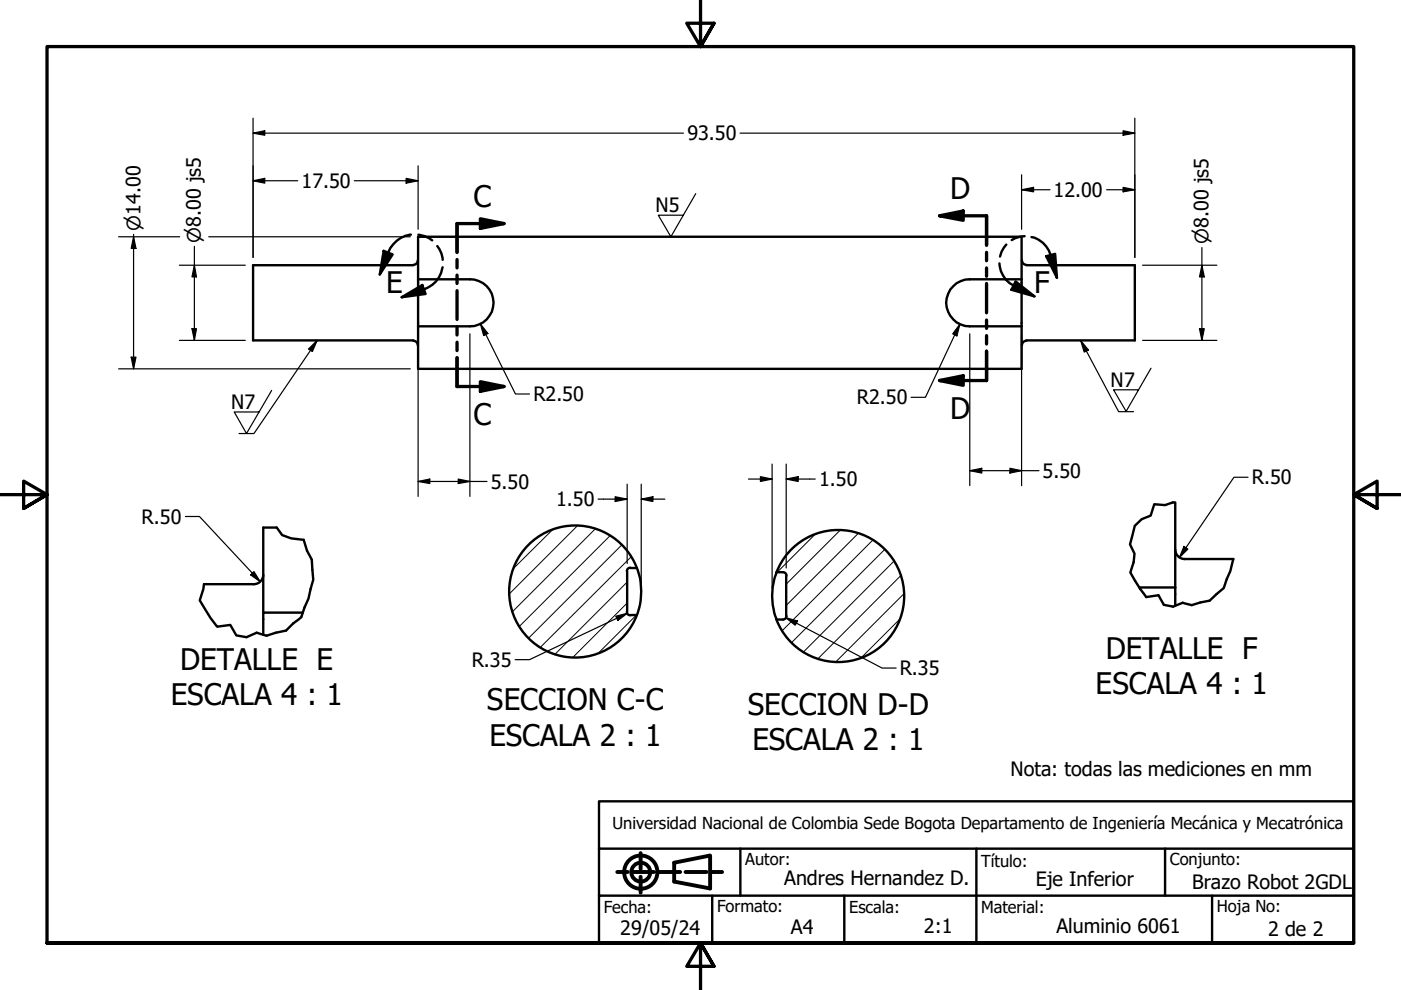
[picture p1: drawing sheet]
<svg xmlns="http://www.w3.org/2000/svg" width="297mm" height="210mm" viewBox="0 0 297 210" stroke-linecap="round" stroke-linejoin="round" font-family="sans-serif">
<!-- layer: Hatch (ANSI) -->
<g fill="none" stroke="#000" stroke-width=".21">
<path d="M117.2 112.3l-8.4 8.3M122.4 111.5l-14.4 14.4M126.2 112.1l-17.6 17.6M129.3 113.6l-19.2 19.2M131.8 115.5l-19.7 19.8M133.9 118l-19.3 19.3M172.8 113.3l-8 8M178.2 112.4l-11.5 11.5M182 113.1l-15.3 15.3M185.1 114.5l-19.2 19.2M187.6 116.5l-19.8 19.7M189.5 119l-19.1 19.2"/>
<path d="M133 127.9l-11.5 11.5M133 123.4l-15.3 15.3M134.9 130.4l-8.1 8.1M190.9 131.2l-8.3 8.3M191 122l-17.6 17.7M191.6 125.9l-14.4 14.4"/>
</g>
<!-- layer: Visible (ANSI) -->
<g fill="none" stroke="#000" stroke-width=".51">
<path d="M87.6 56.2h-33.9v16h33.9M88.6 55.2a.98 .98 0 0 1-1 1M88.6 59.2h11a5 5 0 0 1 5 5 5 5 0 0 1-5 5h-11M88.6 50.2h128v28h-128zM216.6 59.2h-11a5 5 0 0 0-5 5 5 5 0 0 0 5 5h11M216.7 55.2a.98 .98 0 0 0 .9 1M217.6 56.2h23v16h-23M87.6 72.2a.98 .98 0 0 1 1 1M217.6 72.2a.98 .98 0 0 0-.9 1M58.7 111.9h-2.9v18M248.7 106.5h.5v18.1M249.2 116.5a2 2 0 0 0 2 2"/>
<path d="M251.1 118.5h10.4M43.2 123.9h10.6M55.8 121.9a2 2 0 0 1-2 2M64.2 129.9h-8.4v4.7M132.9 129.7a.73 .73 0 0 0 .7 .8M133 121.1v8.6M133.6 120.4a.73 .73 0 0 0-.7 .7M133.7 120.4h1.3a13.5 13.5 0 0 1 0 10h-1.3M135 120.4a14 14 0 0 0-21.5-6.2 14 14 0 0 0 0 22.4 14 14 0 0 0 21.5-6.2M164.6 121.4a14 14 0 0 1 21.5-6.2 14 14 0 0 1 0 22.4 14 14 0 0 1-21.5-6.2M166.7 122.1v8.6M166.8 130.6a.73 .73 0 0 1-.8 .8h-1.3"/>
<path d="M166.8 122.1a.73 .73 0 0 0-.8-.8h-1.3a13.7 13.7 0 0 0 0 10.1M241.6 124.6h7.6M249.2 124.6v3.8"/>
</g>
<!-- layer: Break Line (ANSI) -->
<path d="M58.7 111.9l1.1 1.5 1.9 .7 2.7 .4 .7 2.2 1 2 .3 4.2-1 4-1.5 3.9-1.7 1.4-1.6 1.5-2.1 .4-2 .7-2.1-.7-2.1 1-2.2-.4-1.3-2.2-2.8 .4-1.4-1.9-2.2-3.7 .7-2.4 .1-1M248.7 106.5l-1.7 .6-2.3-.2-.7 2.4-1.9 .8-1.5 1.4-1 3.9 .9 2-.2 1.8-.7 2.2 2.1 3.5 1.3 1.7 2.6-.4 1.2 2 1.9 .4 2.1-.8 1.9 .5 1.8-.6 2-.3 3-2.7 1.4-3.6 .6-2.6" fill="none" stroke="#000" stroke-width=".51"/>
<!-- layer: Section Line (ANSI) -->
<g fill="none" stroke="#000" stroke-width=".7">
<path d="M96.9 55v1.8M96.9 58.3v1.8M101.9 46.4l5 1-5 1zM106.9 47.4h-10v6.1M199.2 45.8l5-1.1v2zM199.2 45.8h10v6.2M209.2 53.5v1.8M209.2 56.8v1.8M96.9 61.6v6.1M96.9 69.3v1.7M96.9 72.6v1.7M96.9 75.9v6.1h10"/>
<path d="M209.2 60.1v6.2M209.2 67.9v1.7M209.2 71.2v1.7M209.2 74.5v6.2h-10M101.9 80.9l5 1.1-5 1zM199.2 80.7l5-1v2z"/>
</g>
<path d="M101.9 46.4l5 1-5 1zM199.2 45.8l5-1.1v2zM199.2 80.7l5-1v2zM101.9 80.9l5 1.1-5 1z" fill="#000"/>
<!-- layer: Detail Boundary (ANSI) -->
<path d="M81.3 53.2l1.9 .7-2.7 4.3zM87.1 49.8a5.9 5.9 0 0 0-4.8 3.8l-1.8 4.6M88.7 49.8a5.8 5.8 0 0 1 2.9 1.2M92.7 52.2a5 5 0 0 1 1.2 2.9M93.9 56.7a6 6 0 0 1-4 4.7l-4.7 1.6M211.9 55.9a5.7 5.7 0 0 0 3 4.7l4.4 2.2M213.4 51.9l-1.1 1.5-.3 1M215.3 59.7l4 3.1-4.9-1.4zM217.2 50.1l-1 .1-1.7 .7M218.7 50.3a5.4 5.4 0 0 1 4.1 3.8l1.3 4.8M221.8 54.3l1.9-.5 .4 5.1zM85.2 63l4.3-2.6 .7 1.9z" fill="none" stroke="#000" stroke-width=".51"/>
<path d="M81.3 53.2l1.9 .7-2.7 4.3zM221.8 54.3l1.9-.5 .4 5.1zM85.2 63l4.3-2.6 .7 1.9zM215.3 59.7l4 3.1-4.9-1.4z" fill="#000"/>
<!-- layer: Border (ANSI) -->
<path d="M148.5 -.1v10l-2.9-5h5.8l-2.9 5 2.9-5M0 104.9h10l-5-2.9v5.8l5-2.9-5 2.9M297 104.9h-10l5-2.9v5.8l-5-2.9 5 2.9M10 199.9v-190h277v190h-277h277M151.4 204.9l-2.9-5 2.9 5h-5.8l2.9-5v10" fill="none" stroke="#000" stroke-width=".7"/>
<!-- layer: Title (ANSI) -->
<g fill="none" stroke="#000" stroke-width=".83">
<path d="M130.9 184.9h2.2M134.2 184.9h4.4M135.8 180.9v3.3M135.8 185.9v3.4M139.8 184.9h4.4M142.9 182.9l7.7-1.5v7l-7.7-1.5zM145.4 184.9h4.4M150.9 184.9h2.2"/>
<circle cx="135.9" cy="184.9" r="3.5"/>
<circle cx="135.9" cy="184.9" r="2"/>
</g>
<path d="M127 179.9v20h160v-10h-160M157 179.9v10M207 179.9v20M247 179.9v10M287 179.9v-10h-160v10h160v10M151 189.9v10M179 189.9v10M257 189.9v10" fill="none" stroke="#000" stroke-width=".51"/>
<!-- layer: Dimension (ANSI) -->
<g fill="none" stroke="#000" stroke-width=".25">
<path d="M53.7 38.3l2.4-.5v1zM53.7 28.2l2.4-.5v1zM53.7 38.3h9.4M53.7 25.1v29.5M53.7 28.2h91.2M75.1 38.3h13.5M86.1 37.8l2.5 .5-2.5 .5zM88.6 35.2v13.4M156.9 28.2h83.7M216.6 37.1v11.5M238.1 39.7l2.5 .5-2.5 .5zM238.1 27.7l2.5 .5-2.5 .5z"/>
<path d="M240.6 25.1v29.5M25.1 50.2h13M28.3 50.2l.5 2.5h-1zM28.3 49.7v28.5M38 56.2h14M41.2 56.2l.5 2.5h-1zM41.2 52.2v20M44.3 50.2h42.7M216.6 40.2l2.5-.5v1zM216.6 40.2h6M234.6 40.2h6M242.3 56.2h15.7"/>
<path d="M254.8 56.2l.5 2.5h-1zM254.8 52.5v19.7M25.1 78.2h61.9M27.8 75.7h1l-.5 2.5zM38 72.2h14M40.7 69.7h1l-.5 2.5zM88.6 70.8v34.5M99.6 70.8v34.5M101.9 68.7l1.5 2-.8 .5zM101.9 68.7l7.4 14.8h3M203.5 68.7l-.6 2.5-.9-.4zM203.5 68.7l-7.3 15.5h-3"/>
<path d="M205.6 70.8v32.2M216.6 70.8v32.2M242.3 72.2h15.7M254.3 69.7h1l-.5 2.5zM163.7 98.4v26.3M166.7 98.4v22M205.6 99.8l2.6-.5v1zM205.6 99.8h14.7M214.1 99.3l2.5 .5-2.5 .5zM39.3 109.5h3l12.9 13.9M88.6 102.1l2.5-.5v.9zM88.6 102.1h14.7"/>
<path d="M97.2 101.6l2.4 .5-2.4 .4zM126.8 105.8h6.2M130.4 105.3l2.6 .5-2.6 .5zM133 102.7v16.8M136 105.8l2.4-.5v1zM136 105.8h5M136 102.7v21.1M158.7 101.6h5M161.2 101.1l2.5 .5-2.5 .5zM166.7 101.6l2.5-.5v1zM166.7 101.6h6.1M251 115.9l.8 .5-1.7 1.8z"/>
<path d="M264.6 101.2h-3l-11.5 17M53.8 121.2l1.4 2.2-2.1-1.5zM130.6 130.7l2.4-.7-2 1.5zM133 130l-20.7 9.9h-3.1M166.6 131l2.5 .7-.5 .9zM166.6 131l20.4 10.6h3"/>
</g>
<g fill="#000">
<path d="M53.7 38.3l2.4-.5v1zM53.7 28.2l2.4-.5v1zM86.1 37.8l2.5 .5-2.5 .5zM216.6 40.2l2.5-.5v1zM238.1 27.7l2.5 .5-2.5 .5zM28.3 50.2l.5 2.5h-1zM41.2 56.2l.5 2.5h-1zM238.1 39.7l2.5 .5-2.5 .5zM254.8 56.2l.5 2.5h-1zM27.8 75.7h1l-.5 2.5zM40.7 69.7h1l-.5 2.5zM101.9 68.7l1.5 2-.8 .5z"/>
<path d="M203.5 68.7l-.6 2.5-.9-.4zM254.3 69.7h1l-.5 2.5zM205.6 99.8l2.6-.5v1zM88.6 102.1l2.5-.5v.9zM97.2 101.6l2.4 .5-2.4 .4zM130.4 105.3l2.6 .5-2.6 .5zM136 105.8l2.4-.5v1zM161.2 101.1l2.5 .5-2.5 .5zM166.7 101.6l2.5-.5v1zM214.1 99.3l2.5 .5-2.5 .5zM251 115.9l.8 .5-1.7 1.8zM53.8 121.2l1.4 2.2-2.1-1.5z"/>
<path d="M130.6 130.7l2.4-.7-2 1.5zM166.6 131l2.5 .7-.5 .9z"/>
</g>
<!-- layer: Symbol (ANSI) -->
<path d="M147.5 41.1l-5.3 9.1-2.6-4.6h5.3M65.4 74l1.8-1.8-1 2.3zM67.2 72.2l-13.4 19.7h-3.1M229.1 72.2l1.7 2-.9 .4zM229.1 72.2l8.1 15.1h3.1M244 78.1l-5.2 9.1-2.7-4.6h5.3M57.6 82.8l-5.3 9.1-2.6-4.6h5.2" fill="none" stroke="#000" stroke-width=".25"/>
<path d="M65.4 74l1.8-1.8-1 2.3zM229.1 72.2l1.7 2-.9 .4z" fill="#000"/>
<g font-size="6.3">
<text x="100.4" y="43.9">C</text>
<text x="201.4" y="42.2">D</text>
<text x="81.9" y="62.2">E</text>
<text x="219.3" y="62.2">F</text>
<text x="201.4" y="88.7">D</text>
<text x="100.4" y="90.1">C</text>
<text x="38.2" y="142">DETALLE E</text>
<text x="234.4" y="139.7">DETALLE F</text>
<text x="36.2" y="149.6">ESCALA 4 : 1</text>
<text x="232.3" y="147.2">ESCALA 4 : 1</text>
<text x="103.3" y="150.6">SECCION C-C</text>
<text x="158.6" y="151.5">SECCION D-D</text>
<text x="103.8" y="158.1">ESCALA 2 : 1</text>
<text x="159.5" y="159">ESCALA 2 : 1</text>
</g>
<g font-size="4.2">
<text x="145.7" y="29.8">93.50</text>
<text x="63.9" y="39.8">17.50</text>
<text x="223.4" y="41.8">12.00</text>
<text x="139" y="44.9">N5</text>
<text x="235.5" y="82.1">N7</text>
<text x="49" y="86.7">N7</text>
<text x="113.1" y="85.1">R2.50</text>
<text x="181.7" y="85.8">R2.50</text>
<text x="221" y="101.3">5.50</text>
<text x="104.1" y="103.6">5.50</text>
<text x="117.9" y="107.4">1.50</text>
<text x="173.7" y="103.1">1.50</text>
<text x="265.4" y="102.7">R.50</text>
<text x="30" y="111">R.50</text>
<text x="100" y="141.4">R.35</text>
<text x="190.8" y="143.2">R.35</text>
<text x="214.2" y="164.6">Nota: todas las mediciones en mm</text>
<text x="166.2" y="187.7">Andres Hernandez D.</text>
<text x="219.6" y="187.8">Eje Inferior</text>
<text x="252.8" y="188.5">Brazo Robot 2GDL</text>
<text x="195.9" y="197.8">2:1</text>
<text x="224" y="197.8">Aluminio 6061</text>
<text x="131.5" y="198.3">29/05/24</text>
<text x="167.7" y="198.1">A4</text>
<text x="268.9" y="198.5">2 de 2</text>
</g>
<g font-size="3.9">
<text x="29.8" y="48.9" transform="rotate(-90 29.8 48.9)">⌀14.00</text>
<text x="42.6" y="51.5" transform="rotate(-90 42.6 51.5)">⌀8.00 js5</text>
<text x="256.2" y="51.7" transform="rotate(-90 256.2 51.7)">⌀8.00 js5</text>
</g>
<g font-size="3.5">
<text x="129.9" y="175.8">Universidad Nacional de Colombia Sede Bogota Departamento de Ingeniería Mecánica y Mecatrónica</text>
<text x="158" y="183.4">Autor:</text>
<text x="208" y="183.7">Título:</text>
<text x="248" y="183.5">Conjunto:</text>
<text x="128" y="193.6">Fecha:</text>
<text x="152" y="193.5">Formato:</text>
<text x="180" y="193.6">Escala:</text>
<text x="208" y="193.6">Material:</text>
<text x="258" y="193.5">Hoja No:</text>
</g>
</svg>
